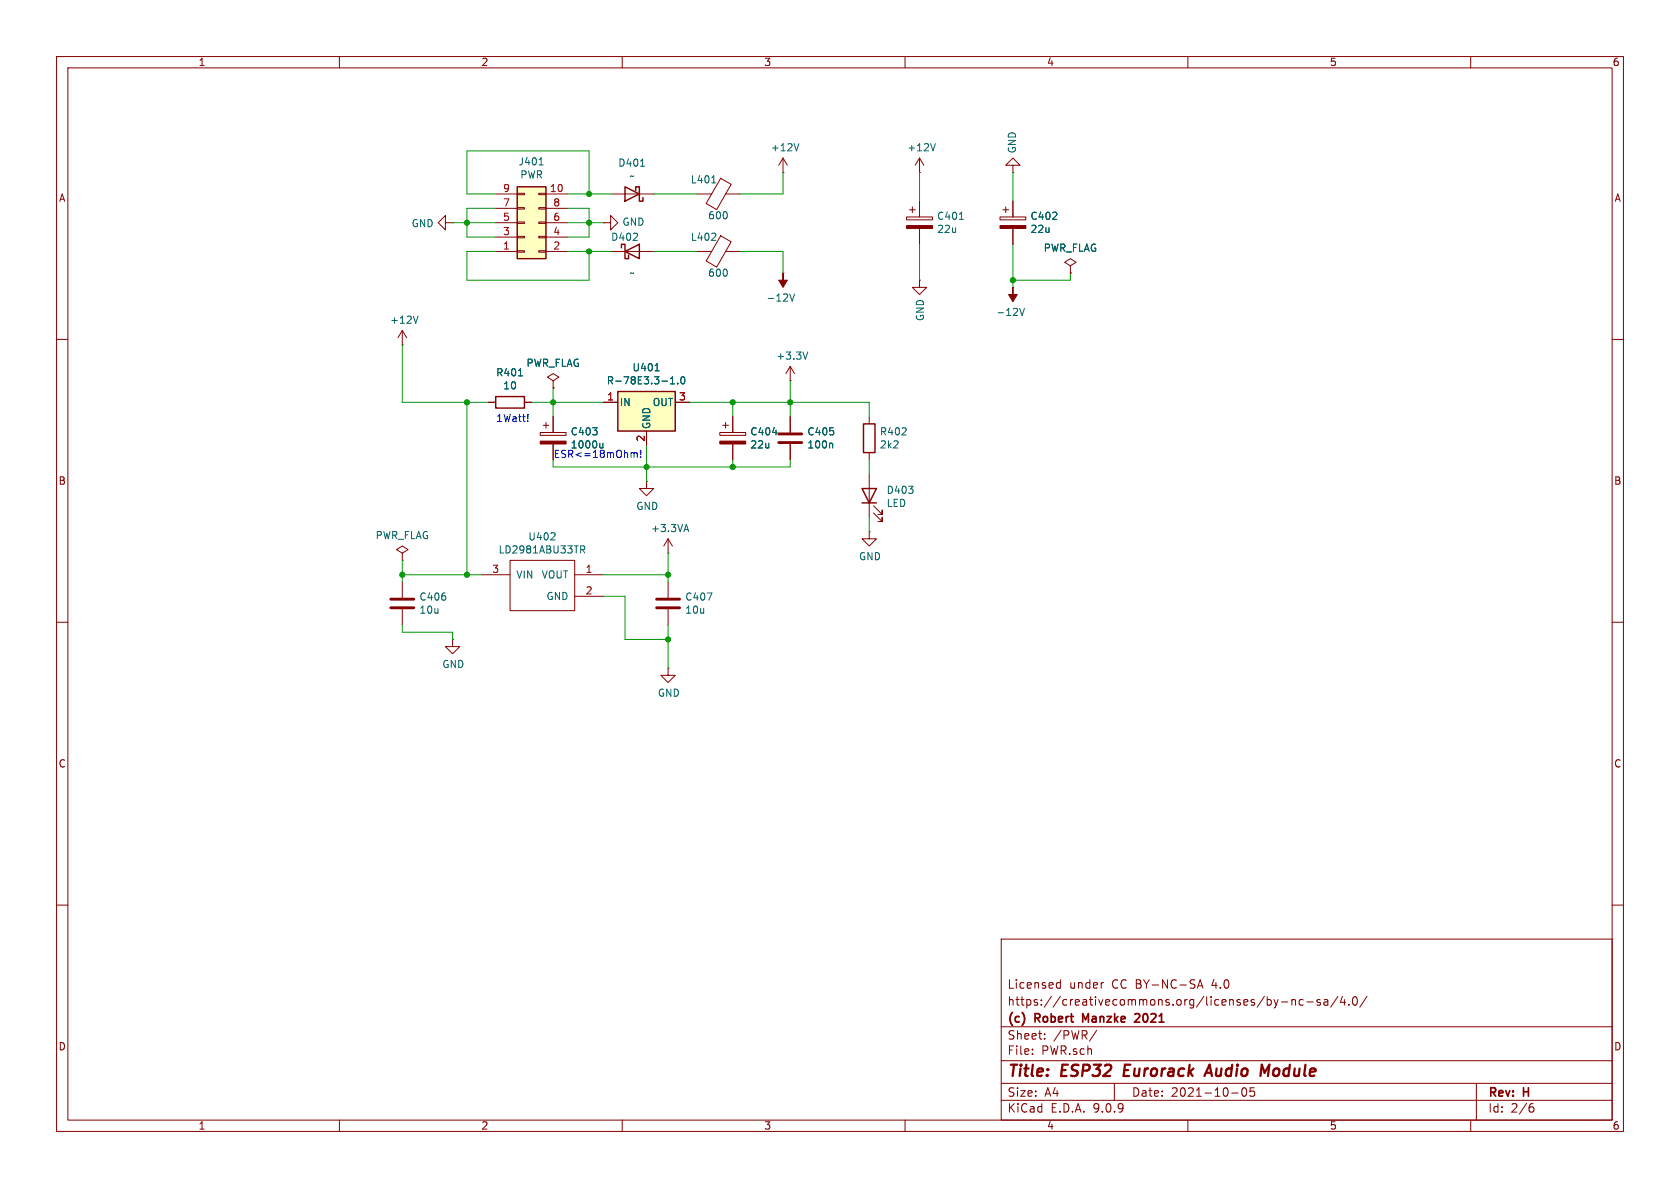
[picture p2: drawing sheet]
EESchema Schematic File Version 4
EELAYER 30 0
EELAYER END
$Descr A4 11693 8268
encoding utf-8
Sheet 4 6
Title "ESP32 Eurorack Audio Module"
Date "2021-10-05"
Rev "H"
Comp "(c) Robert Manzke 2021"
Comment1 "https://creativecommons.org/licenses/by-nc-sa/4.0/"
Comment2 "Licensed under CC BY-NC-SA 4.0"
Comment3 ""
Comment4 ""
$EndDescr
$Comp
L Connector_Generic:Conn_02x05_Odd_Even J401
U 1 1
P 3650 1550
F 0 "J401" H 3700 1125 50  0000 C CNN
F 1 "PWR" H 3700 1216 50  0000 C CNN
F 2 "Connector_PinHeader_2.54mm:PinHeader_2x05_P2.54mm_Vertical" H 3650 1550 50  0001 C CNN
F 3 "~" H 3650 1550 50  0001 C CNN
	1    3650 1550
	1    0    0    1   
$EndComp
$Comp
L power:GND #PWR0405
U 1 1
P 4200 1550
F 0 "#PWR0405" H 4200 1300 50  0001 C CNN
F 1 "GND" V 4205 1422 50  0000 R CNN
F 2 "" H 4200 1550 50  0001 C CNN
F 3 "" H 4200 1550 50  0001 C CNN
	1    4200 1550
	0    -1   -1   0   
$EndComp
Wire Wire Line
	3950 1450 4100 1450
Wire Wire Line
	4100 1450 4100 1550
Wire Wire Line
	4100 1650 3950 1650
Wire Wire Line
	3950 1550 4100 1550
Connection ~ 4100 1550
Wire Wire Line
	4100 1550 4100 1650
Wire Wire Line
	4100 1550 4200 1550
$Comp
L power:GND #PWR0404
U 1 1
P 3150 1550
F 0 "#PWR0404" H 3150 1300 50  0001 C CNN
F 1 "GND" V 3155 1422 50  0000 R CNN
F 2 "" H 3150 1550 50  0001 C CNN
F 3 "" H 3150 1550 50  0001 C CNN
	1    3150 1550
	0    1    1    0   
$EndComp
Wire Wire Line
	3450 1450 3250 1450
Wire Wire Line
	3250 1450 3250 1550
Wire Wire Line
	3250 1650 3450 1650
Wire Wire Line
	3450 1550 3250 1550
Connection ~ 3250 1550
Wire Wire Line
	3250 1550 3250 1650
Wire Wire Line
	3250 1550 3150 1550
$Comp
L Device:D_Schottky D401
U 1 1
P 4400 1350
F 0 "D401" H 4400 1134 50  0000 C CNN
F 1 "~" H 4400 1225 50  0000 C CNN
F 2 "Diode_SMD:D_SOD-123" H 4400 1350 50  0001 C CNN
F 3 "~" H 4400 1350 50  0001 C CNN
	1    4400 1350
	-1   0    0    1   
$EndComp
Wire Wire Line
	3450 1350 3250 1350
Wire Wire Line
	3250 1350 3250 1050
Wire Wire Line
	3250 1050 4100 1050
Wire Wire Line
	4100 1050 4100 1350
Wire Wire Line
	4100 1350 4250 1350
Wire Wire Line
	4100 1350 3950 1350
Connection ~ 4100 1350
$Comp
L Device:Ferrite_Bead L401
U 1 1
P 5000 1350
F 0 "L401" V 4900 1250 50  0000 C CNN
F 1 "600" V 5150 1350 50  0000 C CNN
F 2 "Capacitor_SMD:C_0805_2012Metric" V 4930 1350 50  0001 C CNN
F 3 "~" H 5000 1350 50  0001 C CNN
	1    5000 1350
	0    1    1    0   
$EndComp
Wire Wire Line
	4550 1350 4850 1350
Wire Wire Line
	3450 1750 3250 1750
Wire Wire Line
	3250 1750 3250 1950
Wire Wire Line
	3250 1950 4100 1950
Wire Wire Line
	4100 1950 4100 1750
Wire Wire Line
	4100 1750 4250 1750
Wire Wire Line
	4100 1750 3950 1750
Connection ~ 4100 1750
$Comp
L Device:D_Schottky D402
U 1 1
P 4400 1750
F 0 "D402" H 4350 1850 50  0000 C CNN
F 1 "~" H 4400 1600 50  0000 C CNN
F 2 "Diode_SMD:D_SOD-123" H 4400 1750 50  0001 C CNN
F 3 "~" H 4400 1750 50  0001 C CNN
	1    4400 1750
	1    0    0    -1  
$EndComp
$Comp
L Device:Ferrite_Bead L402
U 1 1
P 5000 1750
F 0 "L402" V 4900 1650 50  0000 C CNN
F 1 "600" V 5150 1750 50  0000 C CNN
F 2 "Capacitor_SMD:C_0805_2012Metric" V 4930 1750 50  0001 C CNN
F 3 "~" H 5000 1750 50  0001 C CNN
	1    5000 1750
	0    1    1    0   
$EndComp
Wire Wire Line
	4850 1750 4550 1750
$Comp
L power:+12V #PWR0401
U 1 1
P 5450 1200
F 0 "#PWR0401" H 5450 1050 50  0001 C CNN
F 1 "+12V" H 5465 1373 50  0000 C CNN
F 2 "" H 5450 1200 50  0001 C CNN
F 3 "" H 5450 1200 50  0001 C CNN
	1    5450 1200
	1    0    0    -1  
$EndComp
Wire Wire Line
	5150 1350 5450 1350
Wire Wire Line
	5450 1350 5450 1200
$Comp
L power:-12V #PWR0406
U 1 1
P 5450 1900
F 0 "#PWR0406" H 5450 2000 50  0001 C CNN
F 1 "-12V" H 5465 2073 50  0000 C CNN
F 2 "" H 5450 1900 50  0001 C CNN
F 3 "" H 5450 1900 50  0001 C CNN
	1    5450 1900
	-1   0    0    1   
$EndComp
Wire Wire Line
	5150 1750 5450 1750
Wire Wire Line
	5450 1750 5450 1900
$Comp
L power:GND #PWR0412
U 1 1
P 4500 3350
F 0 "#PWR0412" H 4500 3100 50  0001 C CNN
F 1 "GND" H 4505 3177 50  0000 C CNN
F 2 "" H 4500 3350 50  0001 C CNN
F 3 "" H 4500 3350 50  0001 C CNN
	1    4500 3350
	1    0    0    -1  
$EndComp
Wire Wire Line
	4500 3100 4500 3250
$Comp
L power:+3.3V #PWR0410
U 1 1
P 5500 2650
F 0 "#PWR0410" H 5500 2500 50  0001 C CNN
F 1 "+3.3V" H 5515 2823 50  0000 C CNN
F 2 "" H 5500 2650 50  0001 C CNN
F 3 "" H 5500 2650 50  0001 C CNN
	1    5500 2650
	1    0    0    -1  
$EndComp
Wire Wire Line
	4800 2800 5100 2800
Wire Wire Line
	5500 2800 5500 2650
$Comp
L Device:CP C401
U 1 1
P 6400 1550
F 0 "C401" H 6518 1596 50  0000 L CNN
F 1 "22u" H 6518 1505 50  0000 L CNN
F 2 "Capacitor_SMD:C_0805_2012Metric" H 6438 1400 50  0001 C CNN
F 3 "~" H 6400 1550 50  0001 C CNN
	1    6400 1550
	1    0    0    -1  
$EndComp
$Comp
L power:+12V #PWR0402
U 1 1
P 6400 1200
F 0 "#PWR0402" H 6400 1050 50  0001 C CNN
F 1 "+12V" H 6415 1373 50  0000 C CNN
F 2 "" H 6400 1200 50  0001 C CNN
F 3 "" H 6400 1200 50  0001 C CNN
	1    6400 1200
	1    0    0    -1  
$EndComp
$Comp
L power:GND #PWR0407
U 1 1
P 6400 1950
F 0 "#PWR0407" H 6400 1700 50  0001 C CNN
F 1 "GND" V 6405 1822 50  0000 R CNN
F 2 "" H 6400 1950 50  0001 C CNN
F 3 "" H 6400 1950 50  0001 C CNN
	1    6400 1950
	1    0    0    -1  
$EndComp
Wire Wire Line
	6400 1700 6400 1950
$Comp
L Device:CP C402
U 1 1
P 7050 1550
F 0 "C402" H 7168 1596 50  0000 L CNN
F 1 "22u" H 7168 1505 50  0000 L CNN
F 2 "Capacitor_SMD:C_0805_2012Metric" H 7088 1400 50  0001 C CNN
F 3 "~" H 7050 1550 50  0001 C CNN
	1    7050 1550
	1    0    0    -1  
$EndComp
$Comp
L power:GND #PWR0403
U 1 1
P 7050 1200
F 0 "#PWR0403" H 7050 950 50  0001 C CNN
F 1 "GND" V 7055 1072 50  0000 R CNN
F 2 "" H 7050 1200 50  0001 C CNN
F 3 "" H 7050 1200 50  0001 C CNN
	1    7050 1200
	-1   0    0    1   
$EndComp
Wire Wire Line
	7050 1200 7050 1400
$Comp
L power:-12V #PWR0408
U 1 1
P 7050 2000
F 0 "#PWR0408" H 7050 2100 50  0001 C CNN
F 1 "-12V" H 7065 2173 50  0000 C CNN
F 2 "" H 7050 2000 50  0001 C CNN
F 3 "" H 7050 2000 50  0001 C CNN
	1    7050 2000
	-1   0    0    1   
$EndComp
Wire Wire Line
	7050 1700 7050 1950
$Comp
L Device:CP C404
U 1 1
P 5100 3050
F 0 "C404" H 5218 3096 50  0000 L CNN
F 1 "22u" H 5218 3005 50  0000 L CNN
F 2 "Capacitor_SMD:C_0805_2012Metric" H 5138 2900 50  0001 C CNN
F 3 "~" H 5100 3050 50  0001 C CNN
	1    5100 3050
	1    0    0    -1  
$EndComp
Wire Wire Line
	5100 2800 5100 2900
Connection ~ 5100 2800
Wire Wire Line
	5100 2800 5500 2800
Wire Wire Line
	5100 3200 5100 3250
Wire Wire Line
	5100 3250 4500 3250
Connection ~ 4500 3250
Wire Wire Line
	4500 3250 4500 3350
$Comp
L Device:C C405
U 1 1
P 5500 3050
F 0 "C405" H 5615 3096 50  0000 L CNN
F 1 "100n" H 5615 3005 50  0000 L CNN
F 2 "Capacitor_SMD:C_0402_1005Metric" H 5538 2900 50  0001 C CNN
F 3 "~" H 5500 3050 50  0001 C CNN
	1    5500 3050
	1    0    0    -1  
$EndComp
Wire Wire Line
	5500 2800 5500 2900
Connection ~ 5500 2800
Wire Wire Line
	5500 3200 5500 3250
Wire Wire Line
	5500 3250 5100 3250
Connection ~ 5100 3250
$Comp
L power:PWR_FLAG #FLG0401
U 1 1
P 7450 1900
F 0 "#FLG0401" H 7450 1975 50  0001 C CNN
F 1 "PWR_FLAG" H 7450 2074 50  0000 C CNN
F 2 "" H 7450 1900 50  0001 C CNN
F 3 "~" H 7450 1900 50  0001 C CNN
	1    7450 1900
	1    0    0    -1  
$EndComp
Wire Wire Line
	7050 1950 7450 1950
Wire Wire Line
	7450 1950 7450 1900
Connection ~ 7050 1950
Wire Wire Line
	7050 1950 7050 2000
$Comp
L Regulator_Linear:L7805 U401
U 1 1
P 4500 2800
F 0 "U401" H 4500 3042 50  0000 C CNN
F 1 "R-78E3.3-1.0" H 4500 2951 50  0000 C CNN
F 2 "Package_SIP:SIP3_11.6x8.5mm" H 4525 2650 50  0001 L CIN
F 3 "http://www.st.com/content/ccc/resource/technical/document/datasheet/41/4f/b3/b0/12/d4/47/88/CD00000444.pdf/files/CD00000444.pdf/jcr:content/translations/en.CD00000444.pdf" H 4500 2750 50  0001 C CNN
	1    4500 2800
	1    0    0    -1  
$EndComp
$Comp
L Device:R R401
U 1 1
P 3550 2800
F 0 "R401" V 3343 2800 50  0000 C CNN
F 1 "10" V 3434 2800 50  0000 C CNN
F 2 "Resistor_SMD:R_2512_6332Metric" V 3480 2800 50  0001 C CNN
F 3 "~" H 3550 2800 50  0001 C CNN
	1    3550 2800
	0    1    1    0   
$EndComp
$Comp
L Device:CP C403
U 1 1
P 3850 3050
F 0 "C403" H 3968 3096 50  0000 L CNN
F 1 "1000u" H 3968 3005 50  0000 L CNN
F 2 "Capacitor_SMD:CP_Elec_10x12.6" H 3888 2900 50  0001 C CNN
F 3 "~" H 3850 3050 50  0001 C CNN
	1    3850 3050
	1    0    0    -1  
$EndComp
Wire Wire Line
	3700 2800 3850 2800
Wire Wire Line
	3850 2800 3850 2900
Wire Wire Line
	4200 2800 3850 2800
Connection ~ 3850 2800
Wire Wire Line
	4500 3250 3850 3250
Wire Wire Line
	3850 3250 3850 3200
$Comp
L power:PWR_FLAG #FLG0402
U 1 1
P 3850 2700
F 0 "#FLG0402" H 3850 2775 50  0001 C CNN
F 1 "PWR_FLAG" H 3850 2873 50  0000 C CNN
F 2 "" H 3850 2700 50  0001 C CNN
F 3 "~" H 3850 2700 50  0001 C CNN
	1    3850 2700
	1    0    0    -1  
$EndComp
Wire Wire Line
	3850 2700 3850 2800
Text Notes 3850 3200 0    50   ~ 0
ESR<=18mOhm!\n
Text Notes 3450 2950 0    50   ~ 0
1Watt!
Wire Wire Line
	6400 1200 6400 1400
$Comp
L power:PWR_FLAG #FLG0403
U 1 1
P 2800 3900
F 0 "#FLG0403" H 2800 3975 50  0001 C CNN
F 1 "PWR_FLAG" H 2800 4074 50  0000 C CNN
F 2 "" H 2800 3900 50  0001 C CNN
F 3 "~" H 2800 3900 50  0001 C CNN
	1    2800 3900
	1    0    0    -1  
$EndComp
Wire Wire Line
	4650 4350 4650 4450
$Comp
L power:GND #PWR0415
U 1 1
P 4650 4650
F 0 "#PWR0415" H 4650 4400 50  0001 C CNN
F 1 "GND" H 4655 4477 50  0000 C CNN
F 2 "" H 4650 4650 50  0001 C CNN
F 3 "" H 4650 4650 50  0001 C CNN
	1    4650 4650
	1    0    0    -1  
$EndComp
Wire Wire Line
	4650 4000 4650 4050
$Comp
L Device:C C407
U 1 1
P 4650 4200
F 0 "C407" H 4765 4246 50  0000 L CNN
F 1 "10u" H 4765 4155 50  0000 L CNN
F 2 "Capacitor_SMD:C_0402_1005Metric" H 4688 4050 50  0001 C CNN
F 3 "~" H 4650 4200 50  0001 C CNN
	1    4650 4200
	1    0    0    -1  
$EndComp
Wire Wire Line
	3150 4400 3150 4450
Wire Wire Line
	2800 4400 3150 4400
Wire Wire Line
	2800 4350 2800 4400
Wire Wire Line
	2800 3900 2800 4000
Wire Wire Line
	2800 4000 2800 4050
Connection ~ 2800 4000
Wire Wire Line
	3250 4000 2800 4000
$Comp
L Device:C C406
U 1 1
P 2800 4200
F 0 "C406" H 2915 4246 50  0000 L CNN
F 1 "10u" H 2915 4155 50  0000 L CNN
F 2 "Capacitor_SMD:C_0805_2012Metric" H 2838 4050 50  0001 C CNN
F 3 "~" H 2800 4200 50  0001 C CNN
	1    2800 4200
	1    0    0    -1  
$EndComp
$Comp
L power:GND #PWR0416
U 1 1
P 3150 4450
F 0 "#PWR0416" H 3150 4200 50  0001 C CNN
F 1 "GND" H 3155 4277 50  0000 C CNN
F 2 "" H 3150 4450 50  0001 C CNN
F 3 "" H 3150 4450 50  0001 C CNN
	1    3150 4450
	1    0    0    -1  
$EndComp
Connection ~ 3250 4000
Wire Wire Line
	3350 4000 3250 4000
Wire Wire Line
	2800 2800 3250 2800
Wire Wire Line
	3250 2800 3400 2800
Connection ~ 3250 2800
Wire Wire Line
	3250 2800 3250 4000
$Comp
L power:+3.3VA #PWR0414
U 1 1
P 4650 3850
F 0 "#PWR0414" H 4650 3700 50  0001 C CNN
F 1 "+3.3VA" H 4665 4023 50  0000 C CNN
F 2 "" H 4650 3850 50  0001 C CNN
F 3 "" H 4650 3850 50  0001 C CNN
	1    4650 3850
	1    0    0    -1  
$EndComp
Connection ~ 4650 4000
Wire Wire Line
	4650 4000 4650 3850
Wire Wire Line
	5500 2800 6050 2800
$Comp
L Device:R R402
U 1 1
P 6050 3050
F 0 "R402" H 6120 3096 50  0000 L CNN
F 1 "2k2" H 6120 3005 50  0000 L CNN
F 2 "Resistor_SMD:R_0402_1005Metric" V 5980 3050 50  0001 C CNN
F 3 "~" H 6050 3050 50  0001 C CNN
	1    6050 3050
	1    0    0    -1  
$EndComp
Wire Wire Line
	6050 2800 6050 2900
$Comp
L Device:LED D403
U 1 1
P 6050 3450
F 0 "D403" V 6089 3333 50  0000 R CNN
F 1 "LED" V 5998 3333 50  0000 R CNN
F 2 "LED_SMD:LED_0805_2012Metric" H 6050 3450 50  0001 C CNN
F 3 "~" H 6050 3450 50  0001 C CNN
	1    6050 3450
	0    -1   -1   0   
$EndComp
Wire Wire Line
	6050 3200 6050 3300
$Comp
L power:GND #PWR0413
U 1 1
P 6050 3700
F 0 "#PWR0413" H 6050 3450 50  0001 C CNN
F 1 "GND" H 6055 3527 50  0000 C CNN
F 2 "" H 6050 3700 50  0001 C CNN
F 3 "" H 6050 3700 50  0001 C CNN
	1    6050 3700
	1    0    0    -1  
$EndComp
Wire Wire Line
	6050 3600 6050 3700
$Comp
L power:+12V #PWR0409
U 1 1
P 2800 2400
F 0 "#PWR0409" H 2800 2250 50  0001 C CNN
F 1 "+12V" H 2815 2573 50  0000 C CNN
F 2 "" H 2800 2400 50  0001 C CNN
F 3 "" H 2800 2400 50  0001 C CNN
	1    2800 2400
	1    0    0    -1  
$EndComp
Wire Wire Line
	2800 2800 2800 2400
Wire Wire Line
	4200 4000 4650 4000
$Comp
L special-ics:LD2981 U402
U 1 1
P 3550 3900
F 0 "U402" H 3775 4065 50  0000 C CNN
F 1 "LD2981ABU33TR" H 3775 3974 50  0000 C CNN
F 2 "Package_TO_SOT_SMD:SOT-89-3" H 3550 3900 50  0001 C CNN
F 3 "" H 3550 3900 50  0001 C CNN
	1    3550 3900
	1    0    0    -1  
$EndComp
Wire Wire Line
	4200 4150 4350 4150
Wire Wire Line
	4350 4150 4350 4450
Wire Wire Line
	4350 4450 4650 4450
Connection ~ 4650 4450
Wire Wire Line
	4650 4450 4650 4650
$EndSCHEMATC
